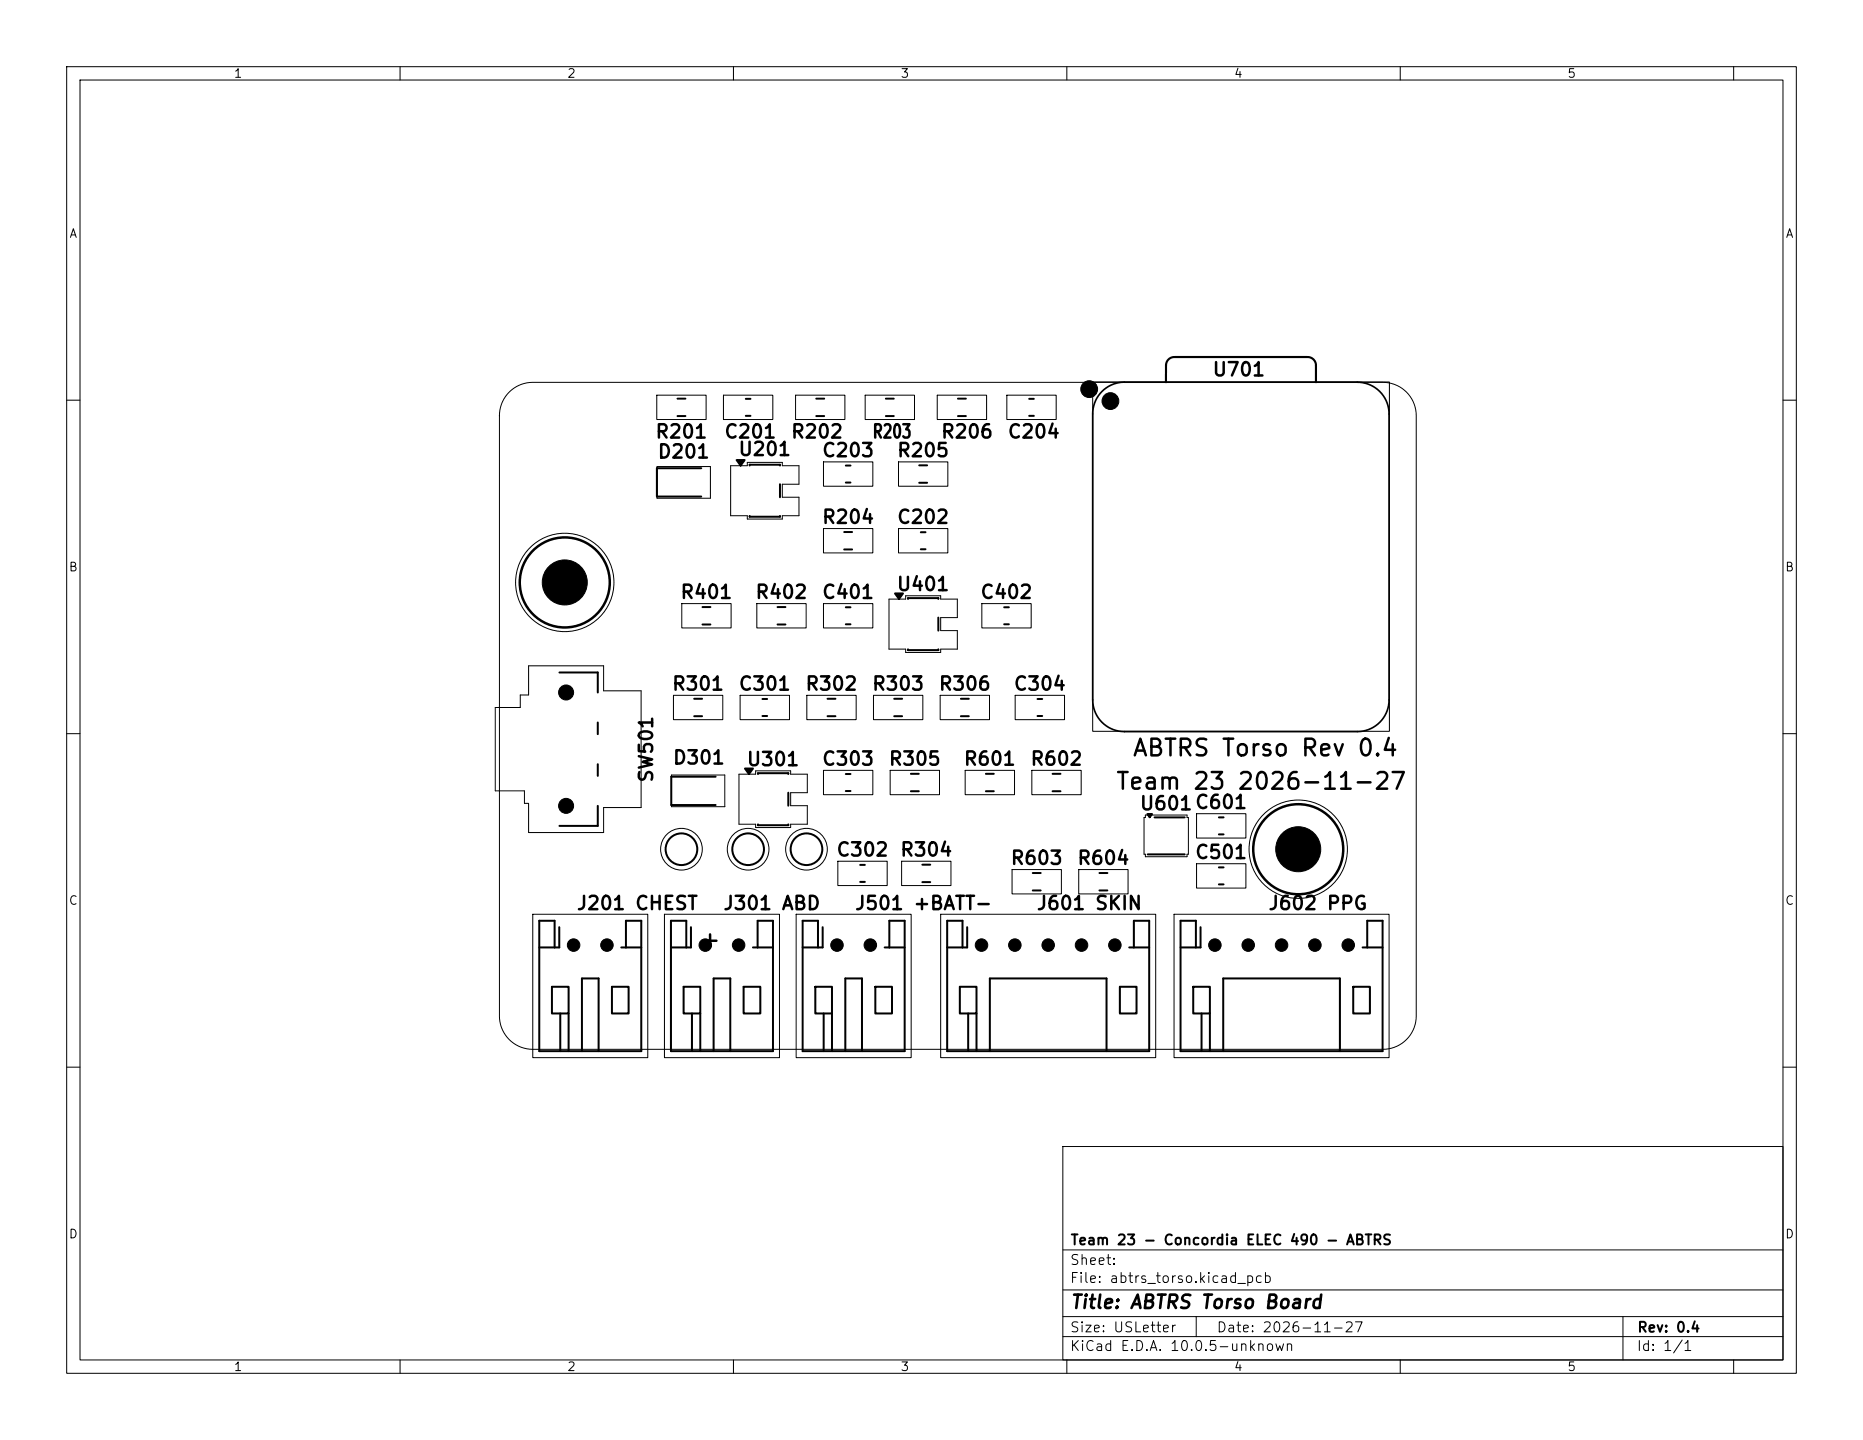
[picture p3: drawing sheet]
<svg xmlns="http://www.w3.org/2000/svg" width="279mm" height="216mm" viewBox="0 0 279 216" stroke-linecap="round" stroke-linejoin="round" font-family="sans-serif">
<g fill="none" stroke="#000" stroke-width=".15">
<path d="M10 10h259.4v195.9h-259.4zM12 12h255.4v191.9h-255.4zM60 10v2M110 10v2M160 10v2M210 10v2M260 10v2M76.4 58.8a5 5 0 0 1 3.5-1.5h127.5a5 5 0 0 1 5 5v90a5 5 0 0 1-5 5h-127.5a5 5 0 0 1-5-5v-90a5 5 0 0 1 1.5-3.5zM98.5 59.3h7.4v3.6h-7.4zM108.5 59.3h7.4v3.6h-7.4zM119.3 59.3h7.4v3.6h-7.4zM129.8 59.3h7.4v3.6h-7.4z"/>
<path d="M140.6 59.3h7.4v3.6h-7.4zM151 59.3h7.4v3.6h-7.4zM163.9 57.3h44.5v52.3h-44.5zM10 60h2M98.5 70h8v4.7h-8zM109.6 69.8h2.5v-.5h5.2v.5h2.5v2.8h-2.5v2h2.5v2.7h-2.5v.5h-5.2v-.5h-2.5zM123.5 69.3h7.4v3.6h-7.4zM123.5 79.3h7.4v3.6h-7.4zM134.8 69.3h7.4v3.6h-7.4zM134.8 79.3h7.4v3.6h-7.4zM267.4 60h2M79.3 99.8h11.2v3.8h5.7v17.5h-5.7v3.7h-11.2v-4.3h-.7v-1.9h-4.3v-12.5h3.7v-1.9h1.3z"/>
<path d="M102.2 90.5h7.5v3.6h-7.5zM113.5 90.5h7.4v3.6h-7.4zM123.5 90.5h7.4v3.6h-7.4zM133.3 89.8h2.5v-.5h5.3v.5h2.5v2.8h-2.5v2h2.5v2.7h-2.5v.5h-5.3v-.5h-2.5zM147.2 90.5h7.4v3.6h-7.4zM10 110h2M100.7 116.2h8v4.7h-8zM101 104.2h7.4v3.7h-7.4zM110.8 116.1h2.5v-.5h5.3v.5h2.5v2.8h-2.5v1.9h2.5v2.8h-2.5v.5h-5.3v-.5h-2.5zM111 104.2h7.4v3.7h-7.4zM121 104.2h7.4v3.7h-7.4zM123.5 115.5h7.4v3.6h-7.4z"/>
<path d="M131 104.2h7.4v3.7h-7.4zM133.5 115.5h7.4v3.6h-7.4zM141 104.2h7.4v3.7h-7.4zM144.8 115.5h7.4v3.6h-7.4zM152.2 104.2h7.4v3.7h-7.4zM154.8 115.5h7.4v3.6h-7.4zM267.4 110h2M79.9 137.1h17.2v21.5h-17.2zM99.7 137.1h17.2v21.5h-17.2zM119.4 137.1h17.2v21.5h-17.2zM125.7 129.1h7.4v3.7h-7.4zM135.2 129.1h7.4v3.7h-7.4z"/>
<path d="M141.1 137.1h32.2v21.5h-32.2zM151.8 130.4h7.4v3.6h-7.4zM161.8 130.4h7.4v3.6h-7.4zM171.8 122.2h6.2v.4h.2v5.5h-.2v.4h-6.2v-.4h-.2v-5.5h.2zM176.1 137.1h32.2v21.5h-32.2zM179.4 129.5h7.5v3.7h-7.5zM179.4 122h7.5v3.6h-7.5zM10 160h2M159.4 171.9h108v32h-108zM267.4 160h2M159.4 197.4h108M159.4 193.4h108"/>
<path d="M159.4 187.4h108M179.4 197.4v3M243.4 197.4v6.5M60 203.9v2M110 203.9v2M159.4 200.4h108M160 203.9v2M210 203.9v2M260 203.9v2"/>
<circle cx="84.7" cy="87.3" r="7.4"/>
<circle cx="102.2" cy="127.3" r="3.1"/>
<circle cx="112.2" cy="127.3" r="3.1"/>
<circle cx="120.9" cy="127.3" r="3.1"/>
<circle cx="194.7" cy="127.3" r="7.4"/>
</g>
<g fill="none" stroke="#000" stroke-width=".3">
<path d="M101.6 59.8h1.2M111.8 59.8h.8M122.4 59.8h1.2M132.9 59.8h1.1M143.7 59.8h1.2M154.3 59.8h.8M101.6 62.4h1.2M105.2 70.2h-6.7v4.3h6.7M110.5 69h1.2l-.6 .8zM111.8 62.3h.8M112.4 69.8v-.1h4.6v.1M112.4 77.4v.1h4.6v-.1"/>
<path d="M117 72.6v2M122.4 62.4h1.2M126.6 79.8h1.2M126.8 69.8h.8M126.8 72.4h.8M132.9 62.4h1.1M137.9 69.8h1.1M137.9 72.4h1.1M138.1 79.8h.7M143.7 62.4h1.2M154.3 62.3h.8M105.4 91h1.1"/>
<path d="M105.4 93.6h1.1M116.6 91h1.2M116.6 93.6h1.2M126.6 82.4h1.2M126.8 91.1h.8M126.8 93.6h.8M134.2 89h1.2l-.6 .8zM136.2 89.8v-.1h4.5v.1M136.2 97.4v.1h4.5v-.1M138.1 82.4h.7M140.7 92.6v2M150.6 91.1h.7"/>
<path d="M150.6 93.6h.7M83.9 100.8h5.8v3M89.7 108.3v1.8M89.7 114.6v1.7M104.1 104.8h1.2M104.1 107.4h1.2M107.3 116.5h-6.6v4.2h6.6M111.7 115.2h1.2l-.6 .9zM113.7 116.1v-.2h4.5v.2M114.3 104.8h.8M114.3 107.4h.8M118.2 118.9v1.9"/>
<path d="M124.1 104.8h1.2M124.1 107.4h1.2M126.8 116.1h.8M126.8 118.6h.8M134.1 104.8h1.2M134.1 107.4h1.2M136.6 116h1.2M136.6 118.6h1.2M144.1 104.8h1.2M144.1 107.4h1.2M147.9 116h1.1M147.9 118.6h1.1"/>
<path d="M155.6 104.8h.7M155.6 107.4h.7M157.9 116h1.1M157.9 118.6h1.1M83.9 139v3.1h-3M89.7 120.8v3h-5.8M103.6 139v3.1h-3M113.7 123.6v.1h4.5v-.1M123.4 139v3.1h-3M129 129.7h.7M129 132.2h.7M138.3 132.3h1.2"/>
<path d="M138.3 129.6h1.2M145.1 139v3.1h-3.1M154.9 130.9h1.2M154.9 133.5h1.2M164.9 130.9h1.2M164.9 133.5h1.2M172.1 122.1h.7l-.4 .4zM172.1 128.1h5.6M173.2 122.6h4.5M180.1 139v3.1h-3M182.8 130.1h.7M182.8 132.6h.7"/>
<path d="M182.8 122.6h.7M182.8 125.1h.7M82.8 147.9h2.5v4h-2.5zM83.2 142.1v-4h-2.3v19.5h15.3v-19.5h-2.3v4M84 151.9v5.7M85.3 151.9v5.7M87.3 157.6v-10.9h2.5v10.9M91.8 147.9h2.5v4h-2.5zM93.2 142.1h3M102.5 147.9h2.5v4h-2.5zM102.9 142.1v-4h-2.3v19.5h15.3v-19.5h-2.3v4M103.8 151.9v5.7"/>
<path d="M105 151.9v5.7M107 157.6v-10.9h2.5v10.9M111.5 147.9h2.5v4h-2.5zM112.9 142.1h3M122.3 147.9h2.5v4h-2.5zM122.7 142.1v-4h-2.3v19.5h15.3v-19.5h-2.3v4M123.5 151.9v5.7M124.8 151.9v5.7M126.8 157.6v-10.9h2.5v10.9M131.3 147.9h2.5v4h-2.5zM132.7 142.1h3M143.9 147.9h2.6v4h-2.6z"/>
<path d="M144.3 142.1v-4h-2.3v19.5h30.3v-19.5h-2.2v4M145.2 151.9v5.7M146.4 151.9v5.7M148.4 157.6v-10.9h17.5v10.9M167.9 147.9h2.5v4h-2.5zM169.3 142.1h3M179 147.9h2.4v4h-2.4zM179.3 142.1v-4h-2.2v19.5h30.2v-19.5h-2.3v4M180.2 151.9v5.7M181.4 151.9v5.7M183.4 157.6v-10.9h17.5v10.9M203 147.9h2.4v4h-2.4z"/>
<path d="M204.4 142.1h2.9"/>
<circle cx="102.2" cy="127.3" r="2.37"/>
<circle cx="112.2" cy="127.3" r="2.37"/>
<circle cx="120.9" cy="127.3" r="2.37"/>
</g>
<path d="M110.5 69h1.2l-.6 .8zM134.2 89h1.2l-.6 .8zM111.7 115.2h1.2l-.6 .9zM172.1 122.1h.7l-.4 .4z" fill="#000"/>
<path d="M165.3 58.7a4.8 4.8 0 0 1 3.3-1.4h35a4.8 4.8 0 0 1 4.7 4.8v42.8a4.8 4.8 0 0 1-4.7 4.8h-35a4.8 4.8 0 0 1-4.7-4.8v-42.8a4.8 4.8 0 0 1 1.4-3.4z" fill="none" stroke="#000" stroke-width=".25"/>
<path d="M174.9 57.3v-2.5a1.25 1.25 0 0 1 1.2-1.3h20a1.25 1.25 0 0 1 1.3 1.3v2.5" fill="none" stroke="#000" stroke-width=".32"/>
<g fill="#000" stroke="#000" stroke-width=".15">
<circle cx="163.3" cy="58.3" r="1.26"/>
<circle cx="166.5" cy="60.1" r="1.26"/>
<circle cx="84.7" cy="87.3" r="3.4"/>
<circle cx="84.9" cy="103.8" r="1.12"/>
<circle cx="84.9" cy="120.8" r="1.12"/>
<circle cx="194.7" cy="127.3" r="3.4"/>
<circle cx="86" cy="141.7" r=".94"/>
<circle cx="91" cy="141.7" r=".94"/>
<circle cx="105.8" cy="141.7" r=".94"/>
<circle cx="110.8" cy="141.7" r=".94"/>
<circle cx="125.5" cy="141.7" r=".94"/>
<circle cx="130.5" cy="141.7" r=".94"/>
<circle cx="147.2" cy="141.7" r=".94"/>
<circle cx="152.2" cy="141.7" r=".94"/>
<circle cx="157.2" cy="141.7" r=".94"/>
<circle cx="162.2" cy="141.7" r=".94"/>
<circle cx="167.2" cy="141.7" r=".94"/>
<circle cx="182.2" cy="141.7" r=".94"/>
<circle cx="187.2" cy="141.7" r=".94"/>
<circle cx="192.2" cy="141.7" r=".94"/>
<circle cx="197.2" cy="141.7" r=".94"/>
<circle cx="202.2" cy="141.7" r=".94"/>
</g>
<g fill="none" stroke="#000" stroke-width=".38">
<circle cx="84.7" cy="87.3" r="6.7"/>
<circle cx="194.7" cy="127.3" r="6.7"/>
</g>
<g font-size="2.5">
<text x="167.2" y="119">Team 23 2026-11-27</text>
<text x="169.7" y="114">ABTRS Torso Rev 0.4</text>
<text x="104.7" y="142.8">+</text>
</g>
<g font-size="2">
<text x="181.7" y="56.9">U701</text>
<text x="98.1" y="66.2">R201</text>
<text x="98.5" y="69.2">D201</text>
<text x="108.5" y="66.2">C201</text>
<text x="110.6" y="68.8">U201</text>
<text x="118.5" y="66.2">R202</text>
<text x="123.1" y="69">C203</text>
<text x="130.8" y="66.2">R203</text>
<text x="134.4" y="69">R205</text>
<text x="141" y="66.2">R206</text>
<text x="151" y="66.2">C204</text>
<text x="123.1" y="79">R204</text>
<text x="134.4" y="79">C202</text>
<text x="134.3" y="89.1">U401</text>
<text x="101.9" y="90.3">R401</text>
<text x="113.1" y="90.3">R402</text>
<text x="123.1" y="90.3">C401</text>
<text x="146.9" y="90.3">C402</text>
<text x="100.6" y="104">R301</text>
<text x="110.6" y="104">C301</text>
<text x="120.6" y="104">R302</text>
<text x="130.6" y="104">R303</text>
<text x="140.6" y="104">R306</text>
<text x="151.9" y="104">C304</text>
<text x="98.4" y="117.5" transform="rotate(-90 98.4 117.5)">SW501</text>
<text x="100.8" y="115.1">D301</text>
<text x="111.8" y="115.3">U301</text>
<text x="123.1" y="115.3">C303</text>
<text x="133.1" y="115.3">R305</text>
<text x="144.4" y="115.3">R601</text>
<text x="154.4" y="115.3">R602</text>
<text x="170.8" y="122">U601C601</text>
<text x="125.3" y="128.9">C302</text>
<text x="134.9" y="128.9">R304</text>
<text x="151.4" y="130.1">R603</text>
<text x="161.4" y="130.1">R604</text>
<text x="179.1" y="129.3">C501</text>
<text x="86.3" y="136.9">J201 CHEST</text>
<text x="108.3" y="136.9">J301 ABD</text>
<text x="128.1" y="136.9">J501 +BATT-</text>
<text x="155.3" y="136.9">J601 SKIN</text>
<text x="190.1" y="136.9">J602 PPG</text>
<text x="160.4" y="196.7">Title: ABTRS Torso Board</text>
</g>
<g font-size="1.5">
<text x="160.3" y="190">Sheet:</text>
<text x="160.4" y="187">Team 23 - Concordia ELEC 490 - ABTRS</text>
<text x="160.3" y="192.7">File: abtrs_torso.kicad_pcb</text>
<text x="160.3" y="202.9">KiCad E.D.A. 10.0.5-unknown</text>
<text x="160.3" y="200.1">Size: USLetter</text>
<text x="182.3" y="200.1">Date: 2026-11-27</text>
<text x="245.3" y="202.9">Id: 1/1</text>
<text x="245.4" y="200.1">Rev: 0.4</text>
</g>
<g font-size="1.3">
<text x="35" y="12">1</text>
<text x="85" y="12">2</text>
<text x="135" y="12">3</text>
<text x="185" y="12">4</text>
<text x="235" y="12">5</text>
<text x="10.3" y="36">A</text>
<text x="267.7" y="36">A</text>
<text x="10.2" y="86">B</text>
<text x="267.6" y="86">B</text>
<text x="10.2" y="136">C</text>
<text x="267.6" y="136">C</text>
<text x="10.2" y="186">D</text>
<text x="267.6" y="186">D</text>
<text x="35" y="205.9">1</text>
<text x="85" y="205.9">2</text>
<text x="135" y="205.9">3</text>
<text x="185" y="205.9">4</text>
<text x="235" y="205.9">5</text>
</g>
</svg>
